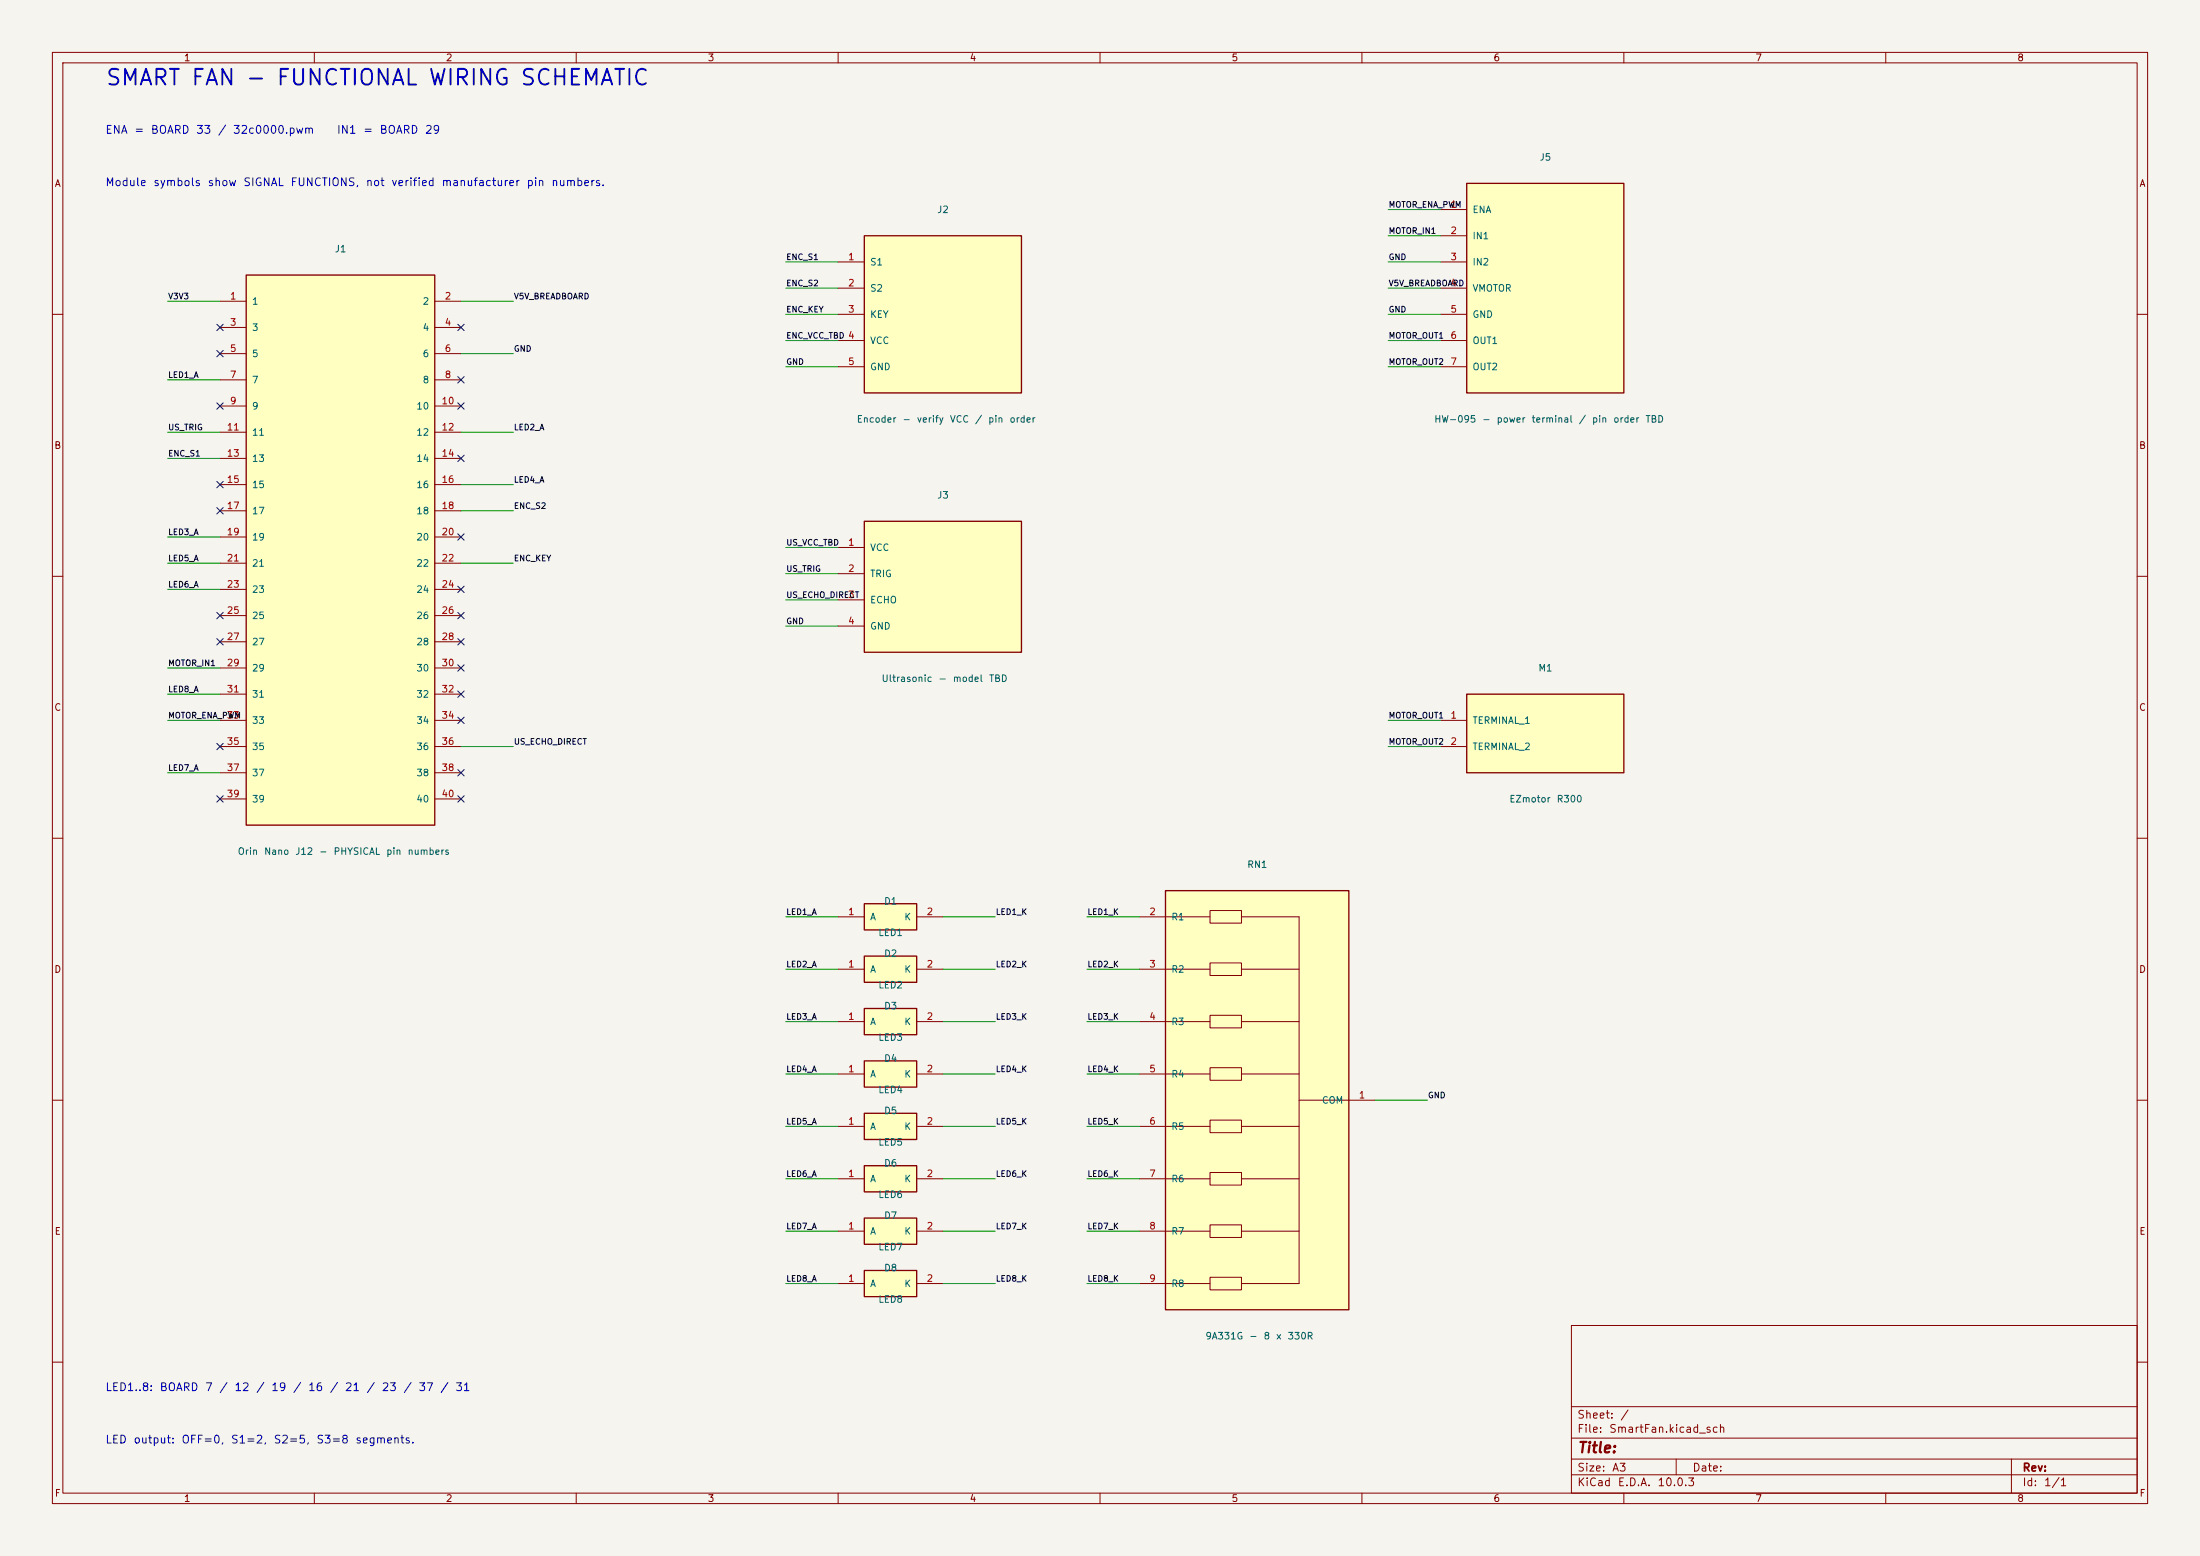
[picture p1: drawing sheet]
(kicad_sch (version 20250114) (generator "eeschema") (paper "A3") (lib_symbols (symbol "SmartFan:JETSON_J12_BOARD" (pin_names (offset 1)) (in_bom yes) (on_board yes) (property "Reference" "J" (at 0 56.5 0) (effects (font (size 1.27 1.27)))) (property "Value" "JETSON_J12_BOARD" (at 0 -56.5 0) (effects (font (size 1.27 1.27)))) (symbol "JETSON_J12_BOARD_0_1" (rectangle (start -18.0 52.5) (end 18.0 -52.5) (stroke (width 0.254) (type default)) (fill (type background))) ) (symbol "JETSON_J12_BOARD_1_1" (pin passive line (at -23 47.5 0) (length 5) (name "1" (effects (font (size 1.27 1.27)))) (number "1" (effects (font (size 1.27 1.27)))))(pin passive line (at 23 47.5 180) (length 5) (name "2" (effects (font (size 1.27 1.27)))) (number "2" (effects (font (size 1.27 1.27)))))(pin passive line (at -23 42.5 0) (length 5) (name "3" (effects (font (size 1.27 1.27)))) (number "3" (effects (font (size 1.27 1.27)))))(pin passive line (at 23 42.5 180) (length 5) (name "4" (effects (font (size 1.27 1.27)))) (number "4" (effects (font (size 1.27 1.27)))))(pin passive line (at -23 37.5 0) (length 5) (name "5" (effects (font (size 1.27 1.27)))) (number "5" (effects (font (size 1.27 1.27)))))(pin passive line (at 23 37.5 180) (length 5) (name "6" (effects (font (size 1.27 1.27)))) (number "6" (effects (font (size 1.27 1.27)))))(pin passive line (at -23 32.5 0) (length 5) (name "7" (effects (font (size 1.27 1.27)))) (number "7" (effects (font (size 1.27 1.27)))))(pin passive line (at 23 32.5 180) (length 5) (name "8" (effects (font (size 1.27 1.27)))) (number "8" (effects (font (size 1.27 1.27)))))(pin passive line (at -23 27.5 0) (length 5) (name "9" (effects (font (size 1.27 1.27)))) (number "9" (effects (font (size 1.27 1.27)))))(pin passive line (at 23 27.5 180) (length 5) (name "10" (effects (font (size 1.27 1.27)))) (number "10" (effects (font (size 1.27 1.27)))))(pin passive line (at -23 22.5 0) (length 5) (name "11" (effects (font (size 1.27 1.27)))) (number "11" (effects (font (size 1.27 1.27)))))(pin passive line (at 23 22.5 180) (length 5) (name "12" (effects (font (size 1.27 1.27)))) (number "12" (effects (font (size 1.27 1.27)))))(pin passive line (at -23 17.5 0) (length 5) (name "13" (effects (font (size 1.27 1.27)))) (number "13" (effects (font (size 1.27 1.27)))))(pin passive line (at 23 17.5 180) (length 5) (name "14" (effects (font (size 1.27 1.27)))) (number "14" (effects (font (size 1.27 1.27)))))(pin passive line (at -23 12.5 0) (length 5) (name "15" (effects (font (size 1.27 1.27)))) (number "15" (effects (font (size 1.27 1.27)))))(pin passive line (at 23 12.5 180) (length 5) (name "16" (effects (font (size 1.27 1.27)))) (number "16" (effects (font (size 1.27 1.27)))))(pin passive line (at -23 7.5 0) (length 5) (name "17" (effects (font (size 1.27 1.27)))) (number "17" (effects (font (size 1.27 1.27)))))(pin passive line (at 23 7.5 180) (length 5) (name "18" (effects (font (size 1.27 1.27)))) (number "18" (effects (font (size 1.27 1.27)))))(pin passive line (at -23 2.5 0) (length 5) (name "19" (effects (font (size 1.27 1.27)))) (number "19" (effects (font (size 1.27 1.27)))))(pin passive line (at 23 2.5 180) (length 5) (name "20" (effects (font (size 1.27 1.27)))) (number "20" (effects (font (size 1.27 1.27)))))(pin passive line (at -23 -2.5 0) (length 5) (name "21" (effects (font (size 1.27 1.27)))) (number "21" (effects (font (size 1.27 1.27)))))(pin passive line (at 23 -2.5 180) (length 5) (name "22" (effects (font (size 1.27 1.27)))) (number "22" (effects (font (size 1.27 1.27)))))(pin passive line (at -23 -7.5 0) (length 5) (name "23" (effects (font (size 1.27 1.27)))) (number "23" (effects (font (size 1.27 1.27)))))(pin passive line (at 23 -7.5 180) (length 5) (name "24" (effects (font (size 1.27 1.27)))) (number "24" (effects (font (size 1.27 1.27)))))(pin passive line (at -23 -12.5 0) (length 5) (name "25" (effects (font (size 1.27 1.27)))) (number "25" (effects (font (size 1.27 1.27)))))(pin passive line (at 23 -12.5 180) (length 5) (name "26" (effects (font (size 1.27 1.27)))) (number "26" (effects (font (size 1.27 1.27)))))(pin passive line (at -23 -17.5 0) (length 5) (name "27" (effects (font (size 1.27 1.27)))) (number "27" (effects (font (size 1.27 1.27)))))(pin passive line (at 23 -17.5 180) (length 5) (name "28" (effects (font (size 1.27 1.27)))) (number "28" (effects (font (size 1.27 1.27)))))(pin passive line (at -23 -22.5 0) (length 5) (name "29" (effects (font (size 1.27 1.27)))) (number "29" (effects (font (size 1.27 1.27)))))(pin passive line (at 23 -22.5 180) (length 5) (name "30" (effects (font (size 1.27 1.27)))) (number "30" (effects (font (size 1.27 1.27)))))(pin passive line (at -23 -27.5 0) (length 5) (name "31" (effects (font (size 1.27 1.27)))) (number "31" (effects (font (size 1.27 1.27)))))(pin passive line (at 23 -27.5 180) (length 5) (name "32" (effects (font (size 1.27 1.27)))) (number "32" (effects (font (size 1.27 1.27)))))(pin passive line (at -23 -32.5 0) (length 5) (name "33" (effects (font (size 1.27 1.27)))) (number "33" (effects (font (size 1.27 1.27)))))(pin passive line (at 23 -32.5 180) (length 5) (name "34" (effects (font (size 1.27 1.27)))) (number "34" (effects (font (size 1.27 1.27)))))(pin passive line (at -23 -37.5 0) (length 5) (name "35" (effects (font (size 1.27 1.27)))) (number "35" (effects (font (size 1.27 1.27)))))(pin passive line (at 23 -37.5 180) (length 5) (name "36" (effects (font (size 1.27 1.27)))) (number "36" (effects (font (size 1.27 1.27)))))(pin passive line (at -23 -42.5 0) (length 5) (name "37" (effects (font (size 1.27 1.27)))) (number "37" (effects (font (size 1.27 1.27)))))(pin passive line (at 23 -42.5 180) (length 5) (name "38" (effects (font (size 1.27 1.27)))) (number "38" (effects (font (size 1.27 1.27)))))(pin passive line (at -23 -47.5 0) (length 5) (name "39" (effects (font (size 1.27 1.27)))) (number "39" (effects (font (size 1.27 1.27)))))(pin passive line (at 23 -47.5 180) (length 5) (name "40" (effects (font (size 1.27 1.27)))) (number "40" (effects (font (size 1.27 1.27)))))))(symbol "SmartFan:ENCODER_MODULE" (pin_names (offset 1)) (in_bom yes) (on_board yes) (property "Reference" "J" (at 0 19.0 0) (effects (font (size 1.27 1.27)))) (property "Value" "ENCODER_MODULE" (at 0 -19.0 0) (effects (font (size 1.27 1.27)))) (symbol "ENCODER_MODULE_0_1" (rectangle (start -15.0 15.0) (end 15.0 -15.0) (stroke (width 0.254) (type default)) (fill (type background))) ) (symbol "ENCODER_MODULE_1_1" (pin passive line (at -20.0 10.0 0) (length 5) (name "S1" (effects (font (size 1.27 1.27)))) (number "1" (effects (font (size 1.27 1.27)))))(pin passive line (at -20.0 5.0 0) (length 5) (name "S2" (effects (font (size 1.27 1.27)))) (number "2" (effects (font (size 1.27 1.27)))))(pin passive line (at -20.0 0.0 0) (length 5) (name "KEY" (effects (font (size 1.27 1.27)))) (number "3" (effects (font (size 1.27 1.27)))))(pin passive line (at -20.0 -5.0 0) (length 5) (name "VCC" (effects (font (size 1.27 1.27)))) (number "4" (effects (font (size 1.27 1.27)))))(pin passive line (at -20.0 -10.0 0) (length 5) (name "GND" (effects (font (size 1.27 1.27)))) (number "5" (effects (font (size 1.27 1.27)))))))(symbol "SmartFan:ULTRASONIC_MODULE" (pin_names (offset 1)) (in_bom yes) (on_board yes) (property "Reference" "J" (at 0 16.5 0) (effects (font (size 1.27 1.27)))) (property "Value" "ULTRASONIC_MODULE" (at 0 -16.5 0) (effects (font (size 1.27 1.27)))) (symbol "ULTRASONIC_MODULE_0_1" (rectangle (start -15.0 12.5) (end 15.0 -12.5) (stroke (width 0.254) (type default)) (fill (type background))) ) (symbol "ULTRASONIC_MODULE_1_1" (pin passive line (at -20.0 7.5 0) (length 5) (name "VCC" (effects (font (size 1.27 1.27)))) (number "1" (effects (font (size 1.27 1.27)))))(pin passive line (at -20.0 2.5 0) (length 5) (name "TRIG" (effects (font (size 1.27 1.27)))) (number "2" (effects (font (size 1.27 1.27)))))(pin passive line (at -20.0 -2.5 0) (length 5) (name "ECHO" (effects (font (size 1.27 1.27)))) (number "3" (effects (font (size 1.27 1.27)))))(pin passive line (at -20.0 -7.5 0) (length 5) (name "GND" (effects (font (size 1.27 1.27)))) (number "4" (effects (font (size 1.27 1.27)))))))(symbol "SmartFan:MOTOR_DRIVER_MODULE" (pin_names (offset 1)) (in_bom yes) (on_board yes) (property "Reference" "J" (at 0 24.0 0) (effects (font (size 1.27 1.27)))) (property "Value" "MOTOR_DRIVER_MODULE" (at 0 -24.0 0) (effects (font (size 1.27 1.27)))) (symbol "MOTOR_DRIVER_MODULE_0_1" (rectangle (start -15.0 20.0) (end 15.0 -20.0) (stroke (width 0.254) (type default)) (fill (type background))) ) (symbol "MOTOR_DRIVER_MODULE_1_1" (pin passive line (at -20.0 15.0 0) (length 5) (name "ENA" (effects (font (size 1.27 1.27)))) (number "1" (effects (font (size 1.27 1.27)))))(pin passive line (at -20.0 10.0 0) (length 5) (name "IN1" (effects (font (size 1.27 1.27)))) (number "2" (effects (font (size 1.27 1.27)))))(pin passive line (at -20.0 5.0 0) (length 5) (name "IN2" (effects (font (size 1.27 1.27)))) (number "3" (effects (font (size 1.27 1.27)))))(pin passive line (at -20.0 0.0 0) (length 5) (name "VMOTOR" (effects (font (size 1.27 1.27)))) (number "4" (effects (font (size 1.27 1.27)))))(pin passive line (at -20.0 -5.0 0) (length 5) (name "GND" (effects (font (size 1.27 1.27)))) (number "5" (effects (font (size 1.27 1.27)))))(pin passive line (at -20.0 -10.0 0) (length 5) (name "OUT1" (effects (font (size 1.27 1.27)))) (number "6" (effects (font (size 1.27 1.27)))))(pin passive line (at -20.0 -15.0 0) (length 5) (name "OUT2" (effects (font (size 1.27 1.27)))) (number "7" (effects (font (size 1.27 1.27)))))))(symbol "SmartFan:DC_MOTOR" (pin_names (offset 1)) (in_bom yes) (on_board yes) (property "Reference" "J" (at 0 11.5 0) (effects (font (size 1.27 1.27)))) (property "Value" "DC_MOTOR" (at 0 -11.5 0) (effects (font (size 1.27 1.27)))) (symbol "DC_MOTOR_0_1" (rectangle (start -15.0 7.5) (end 15.0 -7.5) (stroke (width 0.254) (type default)) (fill (type background))) ) (symbol "DC_MOTOR_1_1" (pin passive line (at -20.0 2.5 0) (length 5) (name "TERMINAL_1" (effects (font (size 1.27 1.27)))) (number "1" (effects (font (size 1.27 1.27)))))(pin passive line (at -20.0 -2.5 0) (length 5) (name "TERMINAL_2" (effects (font (size 1.27 1.27)))) (number "2" (effects (font (size 1.27 1.27)))))))(symbol "SmartFan:RN_9A331G_BUSSED" (pin_names (offset 1)) (in_bom yes) (on_board yes) (property "Reference" "RN" (at 0 44.0 0) (effects (font (size 1.27 1.27)))) (property "Value" "RN_9A331G_BUSSED" (at 0 -44.0 0) (effects (font (size 1.27 1.27)))) (symbol "RN_9A331G_BUSSED_0_1" (rectangle (start -17.5 40.0) (end 17.5 -40.0) (stroke (width 0.254) (type default)) (fill (type background))) (polyline (pts (xy -17.5 35) (xy -9 35)) (stroke (width 0.127) (type default)) (fill (type none)))(polyline (pts (xy -3 35) (xy 8 35)) (stroke (width 0.127) (type default)) (fill (type none)))(rectangle (start -9 36.2) (end -3 33.8) (stroke (width 0.127) (type default)) (fill (type none)))(polyline (pts (xy -17.5 25) (xy -9 25)) (stroke (width 0.127) (type default)) (fill (type none)))(polyline (pts (xy -3 25) (xy 8 25)) (stroke (width 0.127) (type default)) (fill (type none)))(rectangle (start -9 26.2) (end -3 23.8) (stroke (width 0.127) (type default)) (fill (type none)))(polyline (pts (xy -17.5 15) (xy -9 15)) (stroke (width 0.127) (type default)) (fill (type none)))(polyline (pts (xy -3 15) (xy 8 15)) (stroke (width 0.127) (type default)) (fill (type none)))(rectangle (start -9 16.2) (end -3 13.8) (stroke (width 0.127) (type default)) (fill (type none)))(polyline (pts (xy -17.5 5) (xy -9 5)) (stroke (width 0.127) (type default)) (fill (type none)))(polyline (pts (xy -3 5) (xy 8 5)) (stroke (width 0.127) (type default)) (fill (type none)))(rectangle (start -9 6.2) (end -3 3.8) (stroke (width 0.127) (type default)) (fill (type none)))(polyline (pts (xy -17.5 -5) (xy -9 -5)) (stroke (width 0.127) (type default)) (fill (type none)))(polyline (pts (xy -3 -5) (xy 8 -5)) (stroke (width 0.127) (type default)) (fill (type none)))(rectangle (start -9 -3.8) (end -3 -6.2) (stroke (width 0.127) (type default)) (fill (type none)))(polyline (pts (xy -17.5 -15) (xy -9 -15)) (stroke (width 0.127) (type default)) (fill (type none)))(polyline (pts (xy -3 -15) (xy 8 -15)) (stroke (width 0.127) (type default)) (fill (type none)))(rectangle (start -9 -13.8) (end -3 -16.2) (stroke (width 0.127) (type default)) (fill (type none)))(polyline (pts (xy -17.5 -25) (xy -9 -25)) (stroke (width 0.127) (type default)) (fill (type none)))(polyline (pts (xy -3 -25) (xy 8 -25)) (stroke (width 0.127) (type default)) (fill (type none)))(rectangle (start -9 -23.8) (end -3 -26.2) (stroke (width 0.127) (type default)) (fill (type none)))(polyline (pts (xy -17.5 -35) (xy -9 -35)) (stroke (width 0.127) (type default)) (fill (type none)))(polyline (pts (xy -3 -35) (xy 8 -35)) (stroke (width 0.127) (type default)) (fill (type none)))(rectangle (start -9 -33.8) (end -3 -36.2) (stroke (width 0.127) (type default)) (fill (type none)))(polyline (pts (xy 8 35) (xy 8 -35)) (stroke (width 0.127) (type default)) (fill (type none)))(polyline (pts (xy 8 0) (xy 17.5 0)) (stroke (width 0.127) (type default)) (fill (type none)))) (symbol "RN_9A331G_BUSSED_1_1" (pin passive line (at 22.5 0 180) (length 5) (name "COM" (effects (font (size 1.27 1.27)))) (number "1" (effects (font (size 1.27 1.27)))))(pin passive line (at -22.5 35 0) (length 5) (name "R1" (effects (font (size 1.27 1.27)))) (number "2" (effects (font (size 1.27 1.27)))))(pin passive line (at -22.5 25 0) (length 5) (name "R2" (effects (font (size 1.27 1.27)))) (number "3" (effects (font (size 1.27 1.27)))))(pin passive line (at -22.5 15 0) (length 5) (name "R3" (effects (font (size 1.27 1.27)))) (number "4" (effects (font (size 1.27 1.27)))))(pin passive line (at -22.5 5 0) (length 5) (name "R4" (effects (font (size 1.27 1.27)))) (number "5" (effects (font (size 1.27 1.27)))))(pin passive line (at -22.5 -5 0) (length 5) (name "R5" (effects (font (size 1.27 1.27)))) (number "6" (effects (font (size 1.27 1.27)))))(pin passive line (at -22.5 -15 0) (length 5) (name "R6" (effects (font (size 1.27 1.27)))) (number "7" (effects (font (size 1.27 1.27)))))(pin passive line (at -22.5 -25 0) (length 5) (name "R7" (effects (font (size 1.27 1.27)))) (number "8" (effects (font (size 1.27 1.27)))))(pin passive line (at -22.5 -35 0) (length 5) (name "R8" (effects (font (size 1.27 1.27)))) (number "9" (effects (font (size 1.27 1.27)))))))(symbol "SmartFan:LED_SEGMENT" (pin_names (offset 1)) (in_bom yes) (on_board yes) (property "Reference" "D" (at 0 6.5 0) (effects (font (size 1.27 1.27)))) (property "Value" "LED_SEGMENT" (at 0 -6.5 0) (effects (font (size 1.27 1.27)))) (symbol "LED_SEGMENT_0_1" (rectangle (start -5.0 2.5) (end 5.0 -2.5) (stroke (width 0.254) (type default)) (fill (type background))) ) (symbol "LED_SEGMENT_1_1" (pin passive line (at -10 0 0) (length 5) (name "A" (effects (font (size 1.27 1.27)))) (number "1" (effects (font (size 1.27 1.27)))))(pin passive line (at 10 0 180) (length 5) (name "K" (effects (font (size 1.27 1.27)))) (number "2" (effects (font (size 1.27 1.27)))))))) (symbol (lib_id "SmartFan:JETSON_J12_BOARD") (at 65 105 0) (unit 1) (in_bom yes) (on_board yes) (dnp no) (property "Reference" "J1" (at 65 47.5 0) (effects (font (size 1.27 1.27)))) (property "Value" "Orin Nano J12 - PHYSICAL pin numbers" (at 65 162.5 0) (effects (font (size 1.27 1.27)))) (pin "1")(pin "2")(pin "3")(pin "4")(pin "5")(pin "6")(pin "7")(pin "8")(pin "9")(pin "10")(pin "11")(pin "12")(pin "13")(pin "14")(pin "15")(pin "16")(pin "17")(pin "18")(pin "19")(pin "20")(pin "21")(pin "22")(pin "23")(pin "24")(pin "25")(pin "26")(pin "27")(pin "28")(pin "29")(pin "30")(pin "31")(pin "32")(pin "33")(pin "34")(pin "35")(pin "36")(pin "37")(pin "38")(pin "39")(pin "40"))(wire (pts (xy 42 57.5) (xy 32 57.5)) (stroke (width 0) (type default)))(label "V3V3" (at 32 57.5 0) (effects (font (size 1.1 1.1)) (justify left bottom)))(wire (pts (xy 88 57.5) (xy 98 57.5)) (stroke (width 0) (type default)))(label "V5V_BREADBOARD" (at 98 57.5 180) (effects (font (size 1.1 1.1)) (justify left bottom)))(no_connect (at 42 62.5))(no_connect (at 88 62.5))(no_connect (at 42 67.5))(wire (pts (xy 88 67.5) (xy 98 67.5)) (stroke (width 0) (type default)))(label "GND" (at 98 67.5 180) (effects (font (size 1.1 1.1)) (justify left bottom)))(wire (pts (xy 42 72.5) (xy 32 72.5)) (stroke (width 0) (type default)))(label "LED1_A" (at 32 72.5 0) (effects (font (size 1.1 1.1)) (justify left bottom)))(no_connect (at 88 72.5))(no_connect (at 42 77.5))(no_connect (at 88 77.5))(wire (pts (xy 42 82.5) (xy 32 82.5)) (stroke (width 0) (type default)))(label "US_TRIG" (at 32 82.5 0) (effects (font (size 1.1 1.1)) (justify left bottom)))(wire (pts (xy 88 82.5) (xy 98 82.5)) (stroke (width 0) (type default)))(label "LED2_A" (at 98 82.5 180) (effects (font (size 1.1 1.1)) (justify left bottom)))(wire (pts (xy 42 87.5) (xy 32 87.5)) (stroke (width 0) (type default)))(label "ENC_S1" (at 32 87.5 0) (effects (font (size 1.1 1.1)) (justify left bottom)))(no_connect (at 88 87.5))(no_connect (at 42 92.5))(wire (pts (xy 88 92.5) (xy 98 92.5)) (stroke (width 0) (type default)))(label "LED4_A" (at 98 92.5 180) (effects (font (size 1.1 1.1)) (justify left bottom)))(no_connect (at 42 97.5))(wire (pts (xy 88 97.5) (xy 98 97.5)) (stroke (width 0) (type default)))(label "ENC_S2" (at 98 97.5 180) (effects (font (size 1.1 1.1)) (justify left bottom)))(wire (pts (xy 42 102.5) (xy 32 102.5)) (stroke (width 0) (type default)))(label "LED3_A" (at 32 102.5 0) (effects (font (size 1.1 1.1)) (justify left bottom)))(no_connect (at 88 102.5))(wire (pts (xy 42 107.5) (xy 32 107.5)) (stroke (width 0) (type default)))(label "LED5_A" (at 32 107.5 0) (effects (font (size 1.1 1.1)) (justify left bottom)))(wire (pts (xy 88 107.5) (xy 98 107.5)) (stroke (width 0) (type default)))(label "ENC_KEY" (at 98 107.5 180) (effects (font (size 1.1 1.1)) (justify left bottom)))(wire (pts (xy 42 112.5) (xy 32 112.5)) (stroke (width 0) (type default)))(label "LED6_A" (at 32 112.5 0) (effects (font (size 1.1 1.1)) (justify left bottom)))(no_connect (at 88 112.5))(no_connect (at 42 117.5))(no_connect (at 88 117.5))(no_connect (at 42 122.5))(no_connect (at 88 122.5))(wire (pts (xy 42 127.5) (xy 32 127.5)) (stroke (width 0) (type default)))(label "MOTOR_IN1" (at 32 127.5 0) (effects (font (size 1.1 1.1)) (justify left bottom)))(no_connect (at 88 127.5))(wire (pts (xy 42 132.5) (xy 32 132.5)) (stroke (width 0) (type default)))(label "LED8_A" (at 32 132.5 0) (effects (font (size 1.1 1.1)) (justify left bottom)))(no_connect (at 88 132.5))(wire (pts (xy 42 137.5) (xy 32 137.5)) (stroke (width 0) (type default)))(label "MOTOR_ENA_PWM" (at 32 137.5 0) (effects (font (size 1.1 1.1)) (justify left bottom)))(no_connect (at 88 137.5))(no_connect (at 42 142.5))(wire (pts (xy 88 142.5) (xy 98 142.5)) (stroke (width 0) (type default)))(label "US_ECHO_DIRECT" (at 98 142.5 180) (effects (font (size 1.1 1.1)) (justify left bottom)))(wire (pts (xy 42 147.5) (xy 32 147.5)) (stroke (width 0) (type default)))(label "LED7_A" (at 32 147.5 0) (effects (font (size 1.1 1.1)) (justify left bottom)))(no_connect (at 88 147.5))(no_connect (at 42 152.5))(no_connect (at 88 152.5))(symbol (lib_id "SmartFan:ENCODER_MODULE") (at 180 60 0) (unit 1) (in_bom yes) (on_board yes) (dnp no) (property "Reference" "J2" (at 180 40.0 0) (effects (font (size 1.27 1.27)))) (property "Value" "Encoder - verify VCC / pin order" (at 180 80.0 0) (effects (font (size 1.27 1.27)))) (pin "1")(pin "2")(pin "3")(pin "4")(pin "5"))(wire (pts (xy 160.0 50.0) (xy 150.0 50.0)) (stroke (width 0) (type default)))(label "ENC_S1" (at 150.0 50.0 0) (effects (font (size 1.1 1.1)) (justify left bottom)))(wire (pts (xy 160.0 55.0) (xy 150.0 55.0)) (stroke (width 0) (type default)))(label "ENC_S2" (at 150.0 55.0 0) (effects (font (size 1.1 1.1)) (justify left bottom)))(wire (pts (xy 160.0 60.0) (xy 150.0 60.0)) (stroke (width 0) (type default)))(label "ENC_KEY" (at 150.0 60.0 0) (effects (font (size 1.1 1.1)) (justify left bottom)))(wire (pts (xy 160.0 65.0) (xy 150.0 65.0)) (stroke (width 0) (type default)))(label "ENC_VCC_TBD" (at 150.0 65.0 0) (effects (font (size 1.1 1.1)) (justify left bottom)))(wire (pts (xy 160.0 70.0) (xy 150.0 70.0)) (stroke (width 0) (type default)))(label "GND" (at 150.0 70.0 0) (effects (font (size 1.1 1.1)) (justify left bottom)))(symbol (lib_id "SmartFan:ULTRASONIC_MODULE") (at 180 112 0) (unit 1) (in_bom yes) (on_board yes) (dnp no) (property "Reference" "J3" (at 180 94.5 0) (effects (font (size 1.27 1.27)))) (property "Value" "Ultrasonic - model TBD" (at 180 129.5 0) (effects (font (size 1.27 1.27)))) (pin "1")(pin "2")(pin "3")(pin "4"))(wire (pts (xy 160.0 104.5) (xy 150.0 104.5)) (stroke (width 0) (type default)))(label "US_VCC_TBD" (at 150.0 104.5 0) (effects (font (size 1.1 1.1)) (justify left bottom)))(wire (pts (xy 160.0 109.5) (xy 150.0 109.5)) (stroke (width 0) (type default)))(label "US_TRIG" (at 150.0 109.5 0) (effects (font (size 1.1 1.1)) (justify left bottom)))(wire (pts (xy 160.0 114.5) (xy 150.0 114.5)) (stroke (width 0) (type default)))(label "US_ECHO_DIRECT" (at 150.0 114.5 0) (effects (font (size 1.1 1.1)) (justify left bottom)))(wire (pts (xy 160.0 119.5) (xy 150.0 119.5)) (stroke (width 0) (type default)))(label "GND" (at 150.0 119.5 0) (effects (font (size 1.1 1.1)) (justify left bottom)))(symbol (lib_id "SmartFan:MOTOR_DRIVER_MODULE") (at 295 55 0) (unit 1) (in_bom yes) (on_board yes) (dnp no) (property "Reference" "J5" (at 295 30.0 0) (effects (font (size 1.27 1.27)))) (property "Value" "HW-095 - power terminal / pin order TBD" (at 295 80.0 0) (effects (font (size 1.27 1.27)))) (pin "1")(pin "2")(pin "3")(pin "4")(pin "5")(pin "6")(pin "7"))(wire (pts (xy 275.0 40.0) (xy 265.0 40.0)) (stroke (width 0) (type default)))(label "MOTOR_ENA_PWM" (at 265.0 40.0 0) (effects (font (size 1.1 1.1)) (justify left bottom)))(wire (pts (xy 275.0 45.0) (xy 265.0 45.0)) (stroke (width 0) (type default)))(label "MOTOR_IN1" (at 265.0 45.0 0) (effects (font (size 1.1 1.1)) (justify left bottom)))(wire (pts (xy 275.0 50.0) (xy 265.0 50.0)) (stroke (width 0) (type default)))(label "GND" (at 265.0 50.0 0) (effects (font (size 1.1 1.1)) (justify left bottom)))(wire (pts (xy 275.0 55.0) (xy 265.0 55.0)) (stroke (width 0) (type default)))(label "V5V_BREADBOARD" (at 265.0 55.0 0) (effects (font (size 1.1 1.1)) (justify left bottom)))(wire (pts (xy 275.0 60.0) (xy 265.0 60.0)) (stroke (width 0) (type default)))(label "GND" (at 265.0 60.0 0) (effects (font (size 1.1 1.1)) (justify left bottom)))(wire (pts (xy 275.0 65.0) (xy 265.0 65.0)) (stroke (width 0) (type default)))(label "MOTOR_OUT1" (at 265.0 65.0 0) (effects (font (size 1.1 1.1)) (justify left bottom)))(wire (pts (xy 275.0 70.0) (xy 265.0 70.0)) (stroke (width 0) (type default)))(label "MOTOR_OUT2" (at 265.0 70.0 0) (effects (font (size 1.1 1.1)) (justify left bottom)))(symbol (lib_id "SmartFan:DC_MOTOR") (at 295 140 0) (unit 1) (in_bom yes) (on_board yes) (dnp no) (property "Reference" "M1" (at 295 127.5 0) (effects (font (size 1.27 1.27)))) (property "Value" "EZmotor R300" (at 295 152.5 0) (effects (font (size 1.27 1.27)))) (pin "1")(pin "2"))(wire (pts (xy 275.0 137.5) (xy 265.0 137.5)) (stroke (width 0) (type default)))(label "MOTOR_OUT1" (at 265.0 137.5 0) (effects (font (size 1.1 1.1)) (justify left bottom)))(wire (pts (xy 275.0 142.5) (xy 265.0 142.5)) (stroke (width 0) (type default)))(label "MOTOR_OUT2" (at 265.0 142.5 0) (effects (font (size 1.1 1.1)) (justify left bottom)))(symbol (lib_id "SmartFan:RN_9A331G_BUSSED") (at 240 210 0) (unit 1) (in_bom yes) (on_board yes) (dnp no) (property "Reference" "RN1" (at 240 165.0 0) (effects (font (size 1.27 1.27)))) (property "Value" "9A331G - 8 x 330R" (at 240 255.0 0) (effects (font (size 1.27 1.27)))) (pin "1")(pin "2")(pin "3")(pin "4")(pin "5")(pin "6")(pin "7")(pin "8")(pin "9"))(wire (pts (xy 262.5 210) (xy 272.5 210)) (stroke (width 0) (type default)))(label "GND" (at 272.5 210 180) (effects (font (size 1.1 1.1)) (justify left bottom)))(wire (pts (xy 217.5 175) (xy 207.5 175)) (stroke (width 0) (type default)))(label "LED1_K" (at 207.5 175 0) (effects (font (size 1.1 1.1)) (justify left bottom)))(wire (pts (xy 217.5 185) (xy 207.5 185)) (stroke (width 0) (type default)))(label "LED2_K" (at 207.5 185 0) (effects (font (size 1.1 1.1)) (justify left bottom)))(wire (pts (xy 217.5 195) (xy 207.5 195)) (stroke (width 0) (type default)))(label "LED3_K" (at 207.5 195 0) (effects (font (size 1.1 1.1)) (justify left bottom)))(wire (pts (xy 217.5 205) (xy 207.5 205)) (stroke (width 0) (type default)))(label "LED4_K" (at 207.5 205 0) (effects (font (size 1.1 1.1)) (justify left bottom)))(wire (pts (xy 217.5 215) (xy 207.5 215)) (stroke (width 0) (type default)))(label "LED5_K" (at 207.5 215 0) (effects (font (size 1.1 1.1)) (justify left bottom)))(wire (pts (xy 217.5 225) (xy 207.5 225)) (stroke (width 0) (type default)))(label "LED6_K" (at 207.5 225 0) (effects (font (size 1.1 1.1)) (justify left bottom)))(wire (pts (xy 217.5 235) (xy 207.5 235)) (stroke (width 0) (type default)))(label "LED7_K" (at 207.5 235 0) (effects (font (size 1.1 1.1)) (justify left bottom)))(wire (pts (xy 217.5 245) (xy 207.5 245)) (stroke (width 0) (type default)))(label "LED8_K" (at 207.5 245 0) (effects (font (size 1.1 1.1)) (justify left bottom)))(symbol (lib_id "SmartFan:LED_SEGMENT") (at 170 175 0) (unit 1) (in_bom yes) (on_board yes) (dnp no) (property "Reference" "D1" (at 170 172 0) (effects (font (size 1.27 1.27)))) (property "Value" "LED1" (at 170 178 0) (effects (font (size 1.27 1.27)))) (pin "1")(pin "2"))(wire (pts (xy 160 175) (xy 150 175)) (stroke (width 0) (type default)))(label "LED1_A" (at 150 175 0) (effects (font (size 1.1 1.1)) (justify left bottom)))(wire (pts (xy 180 175) (xy 190 175)) (stroke (width 0) (type default)))(label "LED1_K" (at 190 175 180) (effects (font (size 1.1 1.1)) (justify left bottom)))(symbol (lib_id "SmartFan:LED_SEGMENT") (at 170 185 0) (unit 1) (in_bom yes) (on_board yes) (dnp no) (property "Reference" "D2" (at 170 182 0) (effects (font (size 1.27 1.27)))) (property "Value" "LED2" (at 170 188 0) (effects (font (size 1.27 1.27)))) (pin "1")(pin "2"))(wire (pts (xy 160 185) (xy 150 185)) (stroke (width 0) (type default)))(label "LED2_A" (at 150 185 0) (effects (font (size 1.1 1.1)) (justify left bottom)))(wire (pts (xy 180 185) (xy 190 185)) (stroke (width 0) (type default)))(label "LED2_K" (at 190 185 180) (effects (font (size 1.1 1.1)) (justify left bottom)))(symbol (lib_id "SmartFan:LED_SEGMENT") (at 170 195 0) (unit 1) (in_bom yes) (on_board yes) (dnp no) (property "Reference" "D3" (at 170 192 0) (effects (font (size 1.27 1.27)))) (property "Value" "LED3" (at 170 198 0) (effects (font (size 1.27 1.27)))) (pin "1")(pin "2"))(wire (pts (xy 160 195) (xy 150 195)) (stroke (width 0) (type default)))(label "LED3_A" (at 150 195 0) (effects (font (size 1.1 1.1)) (justify left bottom)))(wire (pts (xy 180 195) (xy 190 195)) (stroke (width 0) (type default)))(label "LED3_K" (at 190 195 180) (effects (font (size 1.1 1.1)) (justify left bottom)))(symbol (lib_id "SmartFan:LED_SEGMENT") (at 170 205 0) (unit 1) (in_bom yes) (on_board yes) (dnp no) (property "Reference" "D4" (at 170 202 0) (effects (font (size 1.27 1.27)))) (property "Value" "LED4" (at 170 208 0) (effects (font (size 1.27 1.27)))) (pin "1")(pin "2"))(wire (pts (xy 160 205) (xy 150 205)) (stroke (width 0) (type default)))(label "LED4_A" (at 150 205 0) (effects (font (size 1.1 1.1)) (justify left bottom)))(wire (pts (xy 180 205) (xy 190 205)) (stroke (width 0) (type default)))(label "LED4_K" (at 190 205 180) (effects (font (size 1.1 1.1)) (justify left bottom)))(symbol (lib_id "SmartFan:LED_SEGMENT") (at 170 215 0) (unit 1) (in_bom yes) (on_board yes) (dnp no) (property "Reference" "D5" (at 170 212 0) (effects (font (size 1.27 1.27)))) (property "Value" "LED5" (at 170 218 0) (effects (font (size 1.27 1.27)))) (pin "1")(pin "2"))(wire (pts (xy 160 215) (xy 150 215)) (stroke (width 0) (type default)))(label "LED5_A" (at 150 215 0) (effects (font (size 1.1 1.1)) (justify left bottom)))(wire (pts (xy 180 215) (xy 190 215)) (stroke (width 0) (type default)))(label "LED5_K" (at 190 215 180) (effects (font (size 1.1 1.1)) (justify left bottom)))(symbol (lib_id "SmartFan:LED_SEGMENT") (at 170 225 0) (unit 1) (in_bom yes) (on_board yes) (dnp no) (property "Reference" "D6" (at 170 222 0) (effects (font (size 1.27 1.27)))) (property "Value" "LED6" (at 170 228 0) (effects (font (size 1.27 1.27)))) (pin "1")(pin "2"))(wire (pts (xy 160 225) (xy 150 225)) (stroke (width 0) (type default)))(label "LED6_A" (at 150 225 0) (effects (font (size 1.1 1.1)) (justify left bottom)))(wire (pts (xy 180 225) (xy 190 225)) (stroke (width 0) (type default)))(label "LED6_K" (at 190 225 180) (effects (font (size 1.1 1.1)) (justify left bottom)))(symbol (lib_id "SmartFan:LED_SEGMENT") (at 170 235 0) (unit 1) (in_bom yes) (on_board yes) (dnp no) (property "Reference" "D7" (at 170 232 0) (effects (font (size 1.27 1.27)))) (property "Value" "LED7" (at 170 238 0) (effects (font (size 1.27 1.27)))) (pin "1")(pin "2"))(wire (pts (xy 160 235) (xy 150 235)) (stroke (width 0) (type default)))(label "LED7_A" (at 150 235 0) (effects (font (size 1.1 1.1)) (justify left bottom)))(wire (pts (xy 180 235) (xy 190 235)) (stroke (width 0) (type default)))(label "LED7_K" (at 190 235 180) (effects (font (size 1.1 1.1)) (justify left bottom)))(symbol (lib_id "SmartFan:LED_SEGMENT") (at 170 245 0) (unit 1) (in_bom yes) (on_board yes) (dnp no) (property "Reference" "D8" (at 170 242 0) (effects (font (size 1.27 1.27)))) (property "Value" "LED8" (at 170 248 0) (effects (font (size 1.27 1.27)))) (pin "1")(pin "2"))(wire (pts (xy 160 245) (xy 150 245)) (stroke (width 0) (type default)))(label "LED8_A" (at 150 245 0) (effects (font (size 1.1 1.1)) (justify left bottom)))(wire (pts (xy 180 245) (xy 190 245)) (stroke (width 0) (type default)))(label "LED8_K" (at 190 245 180) (effects (font (size 1.1 1.1)) (justify left bottom)))(text "SMART FAN - FUNCTIONAL WIRING SCHEMATIC" (at 20 15 0) (effects (font (size 3 3)) (justify left)))(text "ENA = BOARD 33 / 32c0000.pwm     IN1 = BOARD 29" (at 20 25 0) (effects (font (size 1.5 1.5)) (justify left)))(text "Module symbols show SIGNAL FUNCTIONS, not verified manufacturer pin numbers." (at 20 35 0) (effects (font (size 1.5 1.5)) (justify left)))(text "LED1..8: BOARD 7 / 12 / 19 / 16 / 21 / 23 / 37 / 31" (at 20 265 0) (effects (font (size 1.5 1.5)) (justify left)))(text "LED output: OFF=0, S1=2, S2=5, S3=8 segments." (at 20 275 0) (effects (font (size 1.5 1.5)) (justify left))) (sheet_instances (path "" (page "1"))))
